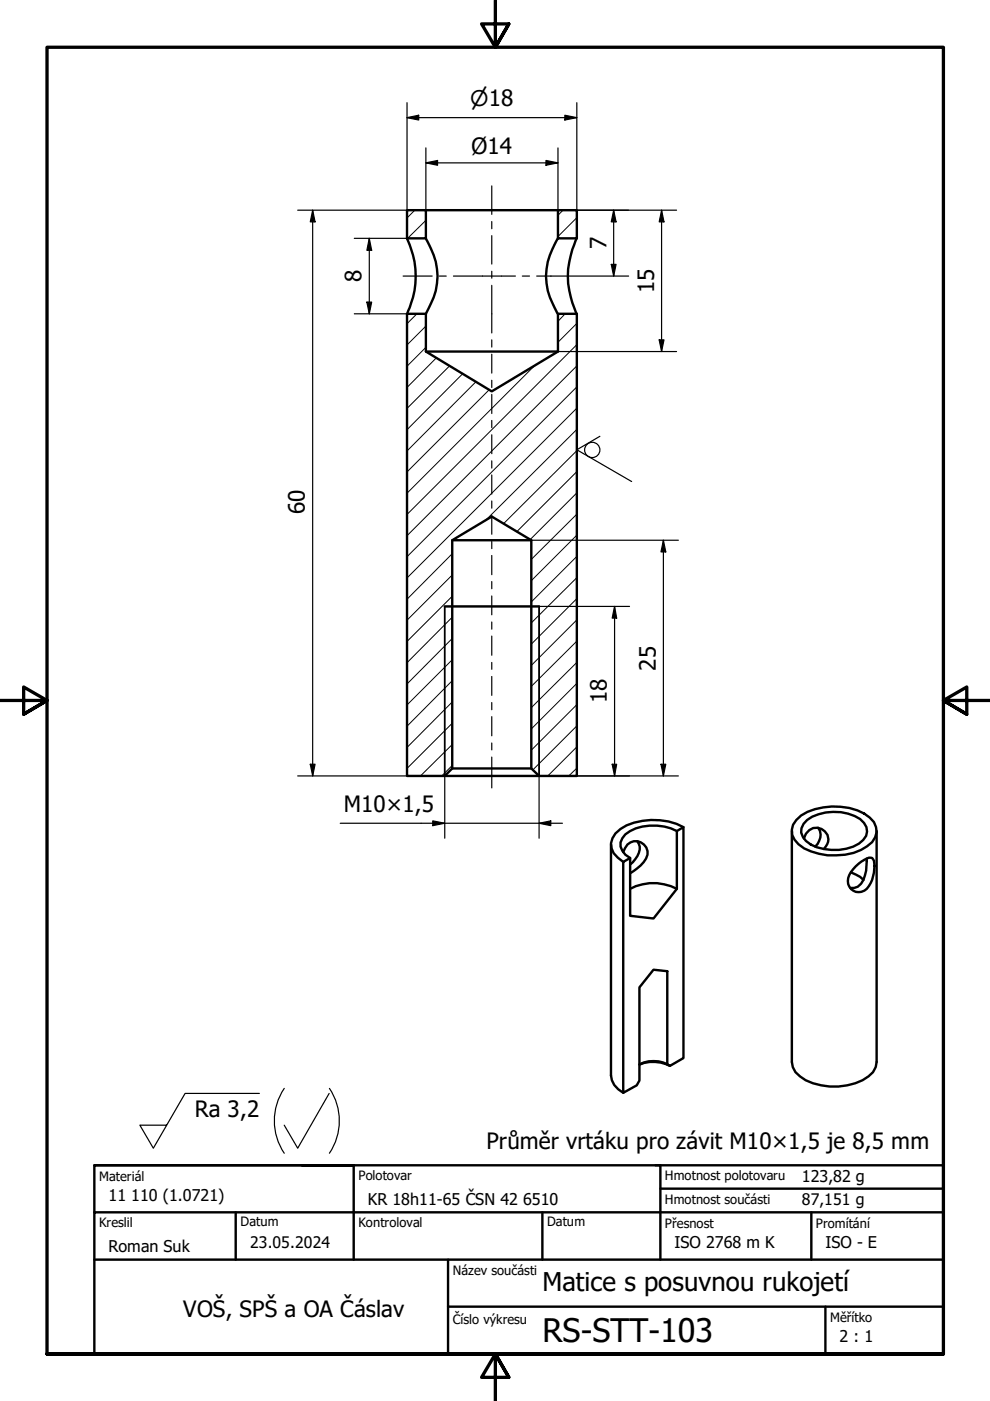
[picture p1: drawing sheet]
<svg xmlns="http://www.w3.org/2000/svg" width="210mm" height="297mm" viewBox="0 0 210 297" stroke-linecap="round" stroke-linejoin="round" font-family="sans-serif">
<!-- layer: Hatch (ISO) -->
<g fill="none" stroke="#000" stroke-width=".21">
<path d="M87.9 44.6l-1.6 1.6M90.3 46.7l-3.9 3.8M119.4 44.6l-1.1 1M122.3 46.2l-4 4M88.4 66.5l-2.1 2.1M90.3 73.6l-4 4M90.3 69.1l-4 4M92.5 75.9l-6.2 6.3M95.3 77.6l-9 9M98.1 79.2l-11.8 11.9M113.3 77.5l-27 27.1M119.8 66.5l-1.5 1.6"/>
<path d="M122.3 77.6l-36 36M122.3 73.1l-36 36M122.3 68.6l-4 4M100.9 80.9l-14.6 14.7M103.8 82.6l-17.5 17.5M122.3 100l-12.7 12.7M122.3 95.6l-15.5 15.4M122.3 91l-19.2 19.2M122.3 86.5l-36 36M122.3 82l-36 36M95.9 117.4l-9.6 9.6M122.3 118l-9.7 9.6"/>
<path d="M122.3 113.5l-9.7 9.6M122.3 109l-9.7 9.6M122.3 104.5l-9.9 9.9M95.9 139.9l-9.6 9.6M95.9 135.4l-9.6 9.6M95.9 130.9l-9.6 9.6M95.9 126.4l-9.6 9.6M95.9 121.9l-9.6 9.6M122.3 135.9l-9.7 9.6M122.3 131.4l-9.7 9.7M122.3 126.9l-9.7 9.7M122.3 122.5l-9.7 9.6"/>
<path d="M95.9 157.8l-6.7 6.7M95.9 153.3l-9.6 9.6M95.9 148.8l-9.6 9.7M95.9 144.3l-9.6 9.7M122.3 158.4l-6.2 6.1M122.3 153.9l-9.3 9.3M122.3 149.4l-9.7 9.7M122.3 144.9l-9.7 9.6M122.3 140.4l-9.7 9.6M95.9 162.3l-2.2 2.2M122.3 162.9l-1.7 1.6"/>
</g>
<!-- layer: Visible (ISO) -->
<g fill="none" stroke="#000" stroke-width=".51">
<path d="M86.3 44.6h4v5.9h-4zM86.3 50.5a18.3 18.3 0 0 1 0 16M90.3 50.5l.1 .2a14 14 0 0 1 .2 15.2l-.3 .6M90.3 44.6h28M118.3 44.6h4v5.9h-4zM118.3 50.5a14 14 0 0 0-.4 15.4l.4 .6M122.3 50.5a17.8 17.8 0 0 0 0 16M86.3 66.5h4v8l14 8.5 14-8.5v-8h4v98h-8l-1.7-1.6v-48.4l-8.3-5-8.4 5v48.4l-1.6 1.6h-8zM90.3 74.5h28M95.9 114.5h16.7M94.3 128.6h20M94.3 164.5h20"/>
<path d="M95.9 162.9h16.7M129.5 179.1v48.9a4.5 4.5 0 0 0 2.6 3.7M135.1 178.4a2.92 2.92 0 0 1-.4 3.8l-1.1 1.1M143.5 176.2a10.7 10.7 0 0 0-10.9 .7 2.74 2.74 0 0 0 0 4.3l1 .7M144.9 175.4a13.8 13.8 0 0 0-13.3 .4 3.7 3.7 0 0 0-1.5 5.1l.9 .9 1.1 .9M167.9 176.2v49l.2 1a6.7 6.7 0 0 0 4.2 3.5 13.5 13.5 0 0 0 11.8-1.5l1-.9 .6-1.1 .2-1v-49M168.8 173.8a9.1 9.1 0 0 1 5.8-2.6 12.4 12.4 0 0 1 9.8 2.1 3.6 3.6 0 0 1-.6 6.1 13.4 13.4 0 0 1-11.8 1.1 6 6 0 0 1-4-3.5l-.1-1.1 .2-1zM170.4 177.8a2.57 2.57 0 0 1 3.2-2.3 2.57 2.57 0 0 1 1.8 3.5l-.7 1M171.1 173.8a10.6 10.6 0 0 1 11.3-.1 2.93 2.93 0 0 1-.3 5.2 10.8 10.8 0 0 1-10.2 .2 3.3 3.3 0 0 1-2-3.5l.5-.9zM173.5 175.5a3.1 3.1 0 0 1-.7 4M132.1 182.7l1.5-.8v12.3l5 .5 4.9-6.2v-12.3l1.4-.8v48.9l-2.9 1.7-.5-.3v-19.8l-2.9-.3-3 3.7v19.8l-.6 1-2.9 1.6zM132.1 180.6a2.66 2.66 0 0 1 3.8-2 2.53 2.53 0 0 1 .6 4.2l-1.4 1.3-1.5 1.1"/>
<path d="M133.6 188.5a10.5 10.5 0 0 1 9.9 0M180.4 185l2 .9 .7 .6M181.4 183.7l1.9-1.4a1.31 1.31 0 0 1 1.8-.1l.2 .3a7.6 7.6 0 0 1-1.5 6 2.38 2.38 0 0 1-3.2 .1 2.38 2.38 0 0 1-.5-3.1zM183.8 182v.6a8.2 8.2 0 0 1-1.2 4.8l-.7 .6-.8 .3h-.8M135.6 225.7a6.6 6.6 0 0 1 5.9 0M135.6 225.7a7.8 7.8 0 0 1 6.4 .3"/>
</g>
<!-- layer: Visible Narrow (ISO) -->
<path d="M94.3 128.6v35.9M114.3 128.6v35.9" fill="none" stroke="#000" stroke-width=".38"/>
<!-- layer: Border (ISO) -->
<path d="M105 0v10l-2.9-4.9h5.8l-2.9 4.9 2.9-4.9M0 148.5h10l-5-2.8v5.7l5-2.9-5 2.9M210 148.5h-10l5-2.8v5.7l-5-2.9 5 2.9M10 287.1v-277.1h190v277.1h-190h190M107.9 292l-2.9-4.9 2.9 4.9h-5.8l2.9-4.9v9.9" fill="none" stroke="#000" stroke-width=".7"/>
<!-- layer: Title (ANSI) -->
<path d="M140 252h60" fill="none" stroke="#000" stroke-width=".51"/>
<!-- layer: Title (ISO) -->
<path d="M20 247.1h55h-11M20 257v-9.9h180v9.9M20 257h180v30.1h-180zM50 257v10.1M75 247.1v20M115 257v10.1M139 247.1h1v20M172 257v10.1M20 267.1h180M95 277h105M95 267.1v20M175 277v10.1" fill="none" stroke="#000" stroke-width=".51"/>
<!-- layer: Centerline (ISO) -->
<g fill="none" stroke="#000" stroke-width=".25">
<path d="M104.3 39.4v6.1M85.5 58.5h6.1M93.2 58.5h1.4M96.1 58.5h13.2M104.3 47v1.5M104.3 50v6M104.3 57.5v1.5M110.7 58.5h1.6M113.8 58.5h3M104.3 60.5v10.1M104.3 72.1v1.5M104.3 75.1v4"/>
<path d="M104.3 80.6v1.6M104.3 83.6v4.1M104.3 89.1v1.6M104.3 92.2v4M104.3 97.7v1.5M104.3 100.7v4.1M104.3 106.2v1.5M104.3 109.3v4M104.3 114.8v1.5M104.3 117.8v4M104.3 123.3v1.5M104.3 126.4v4"/>
<path d="M104.3 131.9v1.5M104.3 134.9v4M104.3 140.4v1.5M104.3 143.4v4M104.3 149v1.5M104.3 151.9v4.1M104.3 157.5v1.5M104.3 160.5v6.6"/>
</g>
<!-- layer: Dimension (ISO) -->
<g fill="none" stroke="#000" stroke-width=".25">
<path d="M86.3 24.9l2.5-.5v1zM86.3 24.9h36M86.3 21.8v22.8M90.3 34.5l2.5-.5v1zM90.3 31.4v13.2h-27.2M90.3 34.5h28M115.8 34l2.5 .5-2.5 .5zM118.3 31.4v13.2h25.1M119.8 24.4l2.5 .5-2.5 .5zM122.3 21.8v22.8M66.3 44.6l.5 2.4h-1zM66.3 44.6v119.9"/>
<path d="M75.1 50.5h11.2M78.3 50.5l.5 2.6h-1zM78.3 50.5v16M116.8 58.5h16.5M129.6 56.1h1l-.5 2.4zM130.1 44.6l.5 2.4h-1zM130.1 44.6v13.9M140.3 44.6l.5 2.4h-1zM140.3 44.6v29.9M75.1 66.5h11.2M77.8 64.1h1l-.5 2.4zM118.3 74.5h25.1"/>
<path d="M139.8 72.1h1l-.5 2.4zM112.6 114.5h31.2M140.7 114.5l.5 2.5h-1.1zM140.7 114.5v50M114.3 128.6h19.2M130.3 128.6l.4 2.4h-.9zM130.3 128.6v35.9M63.1 164.5h31.2v13.2M65.8 162h1l-.5 2.5zM72.1 174.5h47.2M91.8 174l2.5 .5-2.5 .6zM114.3 174.5l2.5-.5v1.1z"/>
<path d="M129.8 162h.9l-.4 2.5zM140.1 162h1.1l-.5 2.5zM143.8 164.5h-29.5v13.2"/>
</g>
<g fill="#000">
<path d="M86.3 24.9l2.5-.5v1zM90.3 34.5l2.5-.5v1zM115.8 34l2.5 .5-2.5 .5zM119.8 24.4l2.5 .5-2.5 .5zM66.3 44.6l.5 2.4h-1zM78.3 50.5l.5 2.6h-1zM129.6 56.1h1l-.5 2.4zM130.1 44.6l.5 2.4h-1zM140.3 44.6l.5 2.4h-1zM77.8 64.1h1l-.5 2.4zM139.8 72.1h1l-.5 2.4zM140.7 114.5l.5 2.5h-1.1z"/>
<path d="M130.3 128.6l.4 2.4h-.9zM65.8 162h1l-.5 2.5zM91.8 174l2.5 .5-2.5 .6zM114.3 174.5l2.5-.5v1.1zM129.8 162h.9l-.4 2.5zM140.1 162h1.1l-.5 2.5z"/>
</g>
<!-- layer: Symbol (ISO) -->
<g fill="none" stroke="#000" stroke-width=".25">
<path d="M127.2 92.5l-4.9 2.9 11.6 6.7M55 231.8h-15.8l-6.7 11.6-2.8-4.8h5.6M60.3 230.8a12.3 12.3 0 0 0 0 13.7M69.8 231.8l-6.7 11.6-2.8-4.8M69.8 230.8a12.3 12.3 0 0 1 0 13.7"/>
<circle cx="125.6" cy="95.4" r="1.62"/>
</g>
<text font-size="6.9" x="115" y="284.5">RS-STT-103</text>
<text font-size="5.5" x="115" y="273.7">Matice s posuvnou rukojetí</text>
<g font-size="4.8">
<text x="99.9" y="32.8">Ø14</text>
<text x="128.6" y="52.9" transform="rotate(-90 128.6 52.9)">7</text>
<text x="76.6" y="59.9" transform="rotate(-90 76.6 59.9)">8</text>
<text x="138.7" y="62.2" transform="rotate(-90 138.7 62.2)">15</text>
<text x="64.6" y="109" transform="rotate(-90 64.6 109)">60</text>
<text x="139.1" y="142.2" transform="rotate(-90 139.1 142.2)">25</text>
<text x="128.7" y="149.1" transform="rotate(-90 128.7 149.1)">18</text>
<text x="72.9" y="172.1">M10×1,5</text>
<text x="41.3" y="236.9">Ra 3,2</text>
<text x="103.1" y="243.5">Průměr vrtáku pro závit M10×1,5 je 8,5 mm</text>
<text x="38.9" y="279.2">VOŠ, SPŠ a OA Čáslav</text>
</g>
<text font-size="4.6" x="99.7" y="22.5">⌀18</text>
<g font-size="3.4">
<text x="170" y="250.6">123,82 g</text>
<text x="23" y="254.6">11</text>
<text x="27.8" y="254.6">110 (1.0721)</text>
<text x="78" y="255.5">KR 18h11-65 ČSN 42</text>
<text x="110.9" y="255.5">6510</text>
<text x="170" y="255.6">87,151 g</text>
<text x="23" y="265.5">Roman Suk</text>
<text x="53" y="264.6">23.05.2024</text>
<text x="143" y="264.6">ISO 2768 m K</text>
<text x="175" y="264.6">ISO - E</text>
<text x="178" y="284.6">2 : 1</text>
</g>
<g font-size="2.7">
<text x="21" y="250.3">Materiál</text>
<text x="76" y="250.1">Polotovar</text>
<text x="141" y="250.1">Hmotnost polotovaru</text>
<text x="141" y="255.3">Hmotnost součásti</text>
<text x="21" y="260.1">Kreslil</text>
<text x="51" y="260">Datum</text>
<text x="76" y="260.1">Kontroloval</text>
<text x="116" y="260">Datum</text>
<text x="141" y="260.3">Přesnost</text>
<text x="173" y="260.3">Promítání</text>
<text x="96" y="270.3">Název součásti</text>
<text x="96" y="280.8">Číslo výkresu</text>
<text x="176" y="280.3">Měřítko</text>
</g>
</svg>
